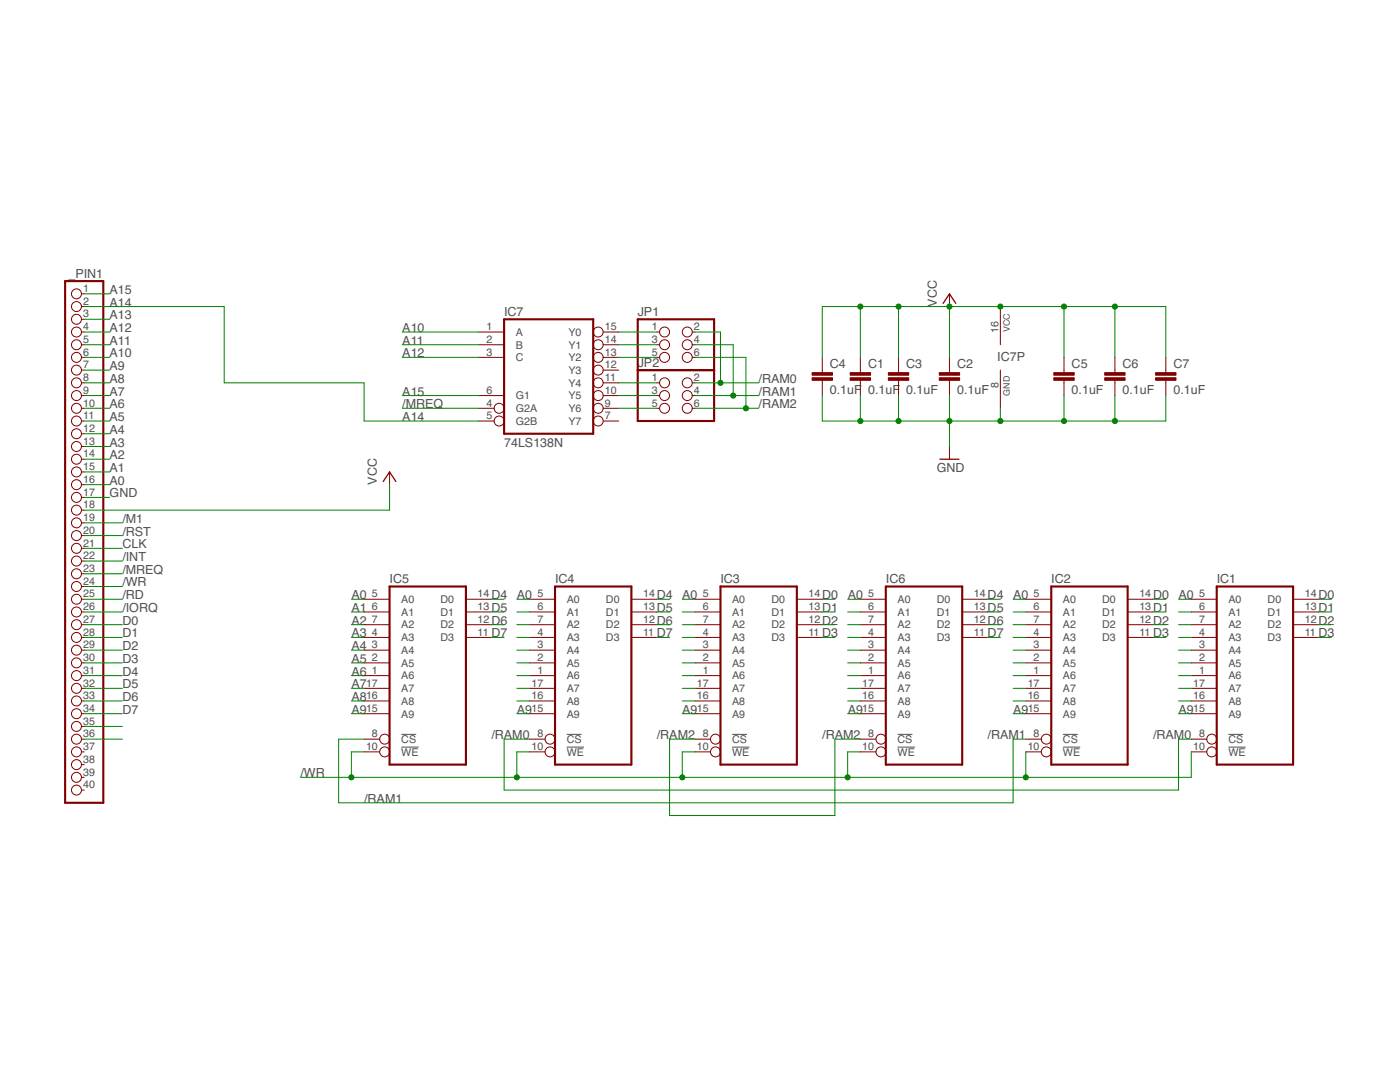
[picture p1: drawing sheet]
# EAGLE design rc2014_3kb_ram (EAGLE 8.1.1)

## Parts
_PIN1  PINHD-1X40  [1X40]
C1  0.1uF  C-EU050-024X044  [C050-024X044]
C2  0.1uF  C-EU050-024X044  [C050-024X044]
C3  0.1uF  C-EU050-024X044  [C050-024X044]
C4  0.1uF  C-EU050-024X044  [C050-024X044]
C5  0.1uF  C-EU050-024X044  [C050-024X044]
C6  0.1uF  C-EU050-024X044  [C050-024X044]
C7  0.1uF  C-EU050-024X044  [C050-024X044]
IC1  2114  [DIL18]
IC2  2114  [DIL18]
IC3  2114  [DIL18]
IC4  2114  [DIL18]
IC5  2114  [DIL18]
IC6  2114  [DIL18]
IC7  74LS138N  [DIL16]
JP1  PINHD-2X3  [2X03]
JP2  PINHD-2X3  [2X03]

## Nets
/INT: _PIN1.22
/IORQ: _PIN1.26
/M1: _PIN1.19
/MREQ: _PIN1.23 IC7.4(G2A)
/RAM0: IC1.8(!CS) IC4.8(!CS) JP1.2 JP2.2
/RAM1: IC2.8(!CS) IC5.8(!CS) JP1.4 JP2.4
/RAM2: IC3.8(!CS) IC6.8(!CS) JP1.6 JP2.6
/RD: _PIN1.25
/RST: _PIN1.20
/WR: _PIN1.24 IC1.10(!WE) IC2.10(!WE) IC3.10(!WE) IC4.10(!WE) IC5.10(!WE) IC6.10(!WE)
A0: _PIN1.16 IC1.5(A0) IC2.5(A0) IC3.5(A0) IC4.5(A0) IC5.5(A0) IC6.5(A0)
A1: _PIN1.15 IC1.6(A1) IC2.6(A1) IC3.6(A1) IC4.6(A1) IC5.6(A1) IC6.6(A1)
A2: _PIN1.14 IC1.7(A2) IC2.7(A2) IC3.7(A2) IC4.7(A2) IC5.7(A2) IC6.7(A2)
A3: _PIN1.13 IC1.4(A3) IC2.4(A3) IC3.4(A3) IC4.4(A3) IC5.4(A3) IC6.4(A3)
A4: _PIN1.12 IC1.3(A4) IC2.3(A4) IC3.3(A4) IC4.3(A4) IC5.3(A4) IC6.3(A4)
A5: _PIN1.11 IC1.2(A5) IC2.2(A5) IC3.2(A5) IC4.2(A5) IC5.2(A5) IC6.2(A5)
A6: _PIN1.10 IC1.1(A6) IC2.1(A6) IC3.1(A6) IC4.1(A6) IC5.1(A6) IC6.1(A6)
A7: _PIN1.9 IC1.17(A7) IC2.17(A7) IC3.17(A7) IC4.17(A7) IC5.17(A7) IC6.17(A7)
A8: _PIN1.8 IC1.16(A8) IC2.16(A8) IC3.16(A8) IC4.16(A8) IC5.16(A8) IC6.16(A8)
A9: _PIN1.7 IC1.15(A9) IC2.15(A9) IC3.15(A9) IC4.15(A9) IC5.15(A9) IC6.15(A9)
A10: _PIN1.6 IC7.1(A)
A11: _PIN1.5 IC7.2(B)
A12: _PIN1.4 IC7.3(C)
A13: _PIN1.3
A14: _PIN1.2 IC7.5(G2B)
A15: _PIN1.1 IC7.6(G1)
CLK: _PIN1.21
D0: _PIN1.27 IC1.14(D0) IC2.14(D0) IC3.14(D0)
D1: _PIN1.28 IC1.13(D1) IC2.13(D1) IC3.13(D1)
D2: _PIN1.29 IC1.12(D2) IC2.12(D2) IC3.12(D2)
D3: _PIN1.30 IC1.11(D3) IC2.11(D3) IC3.11(D3)
D4: _PIN1.31 IC4.14(D0) IC5.14(D0) IC6.14(D0)
D5: _PIN1.32 IC4.13(D1) IC5.13(D1) IC6.13(D1)
D6: _PIN1.33 IC4.12(D2) IC5.12(D2) IC6.12(D2)
D7: _PIN1.34 IC4.11(D3) IC5.11(D3) IC6.11(D3)
GND: _PIN1.17 C1.2 C2.2 C3.2 C4.2 C5.2 C6.2 C7.2 IC7.8(GND)
N$7: IC7.15(Y0) JP1.1
N$8: IC7.14(Y1) JP1.3
N$9: IC7.13(Y2) JP1.5
N$11: IC7.11(Y4) JP2.1
N$12: IC7.10(Y5) JP2.3
N$13: IC7.9(Y6) JP2.5
VCC: _PIN1.18 C1.1 C2.1 C3.1 C4.1 C5.1 C6.1 C7.1 IC7.16(VCC)
Unconnected: _PIN1.35 _PIN1.36 _PIN1.37 _PIN1.38 _PIN1.39 _PIN1.40 IC7.7(Y7) IC7.12(Y3)

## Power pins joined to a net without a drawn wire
GND: IC1.9(GND) IC2.9(GND) IC3.9(GND) IC4.9(GND) IC5.9(GND) IC6.9(GND)
VCC: IC1.18(VCC) IC2.18(VCC) IC3.18(VCC) IC4.18(VCC) IC5.18(VCC) IC6.18(VCC)
